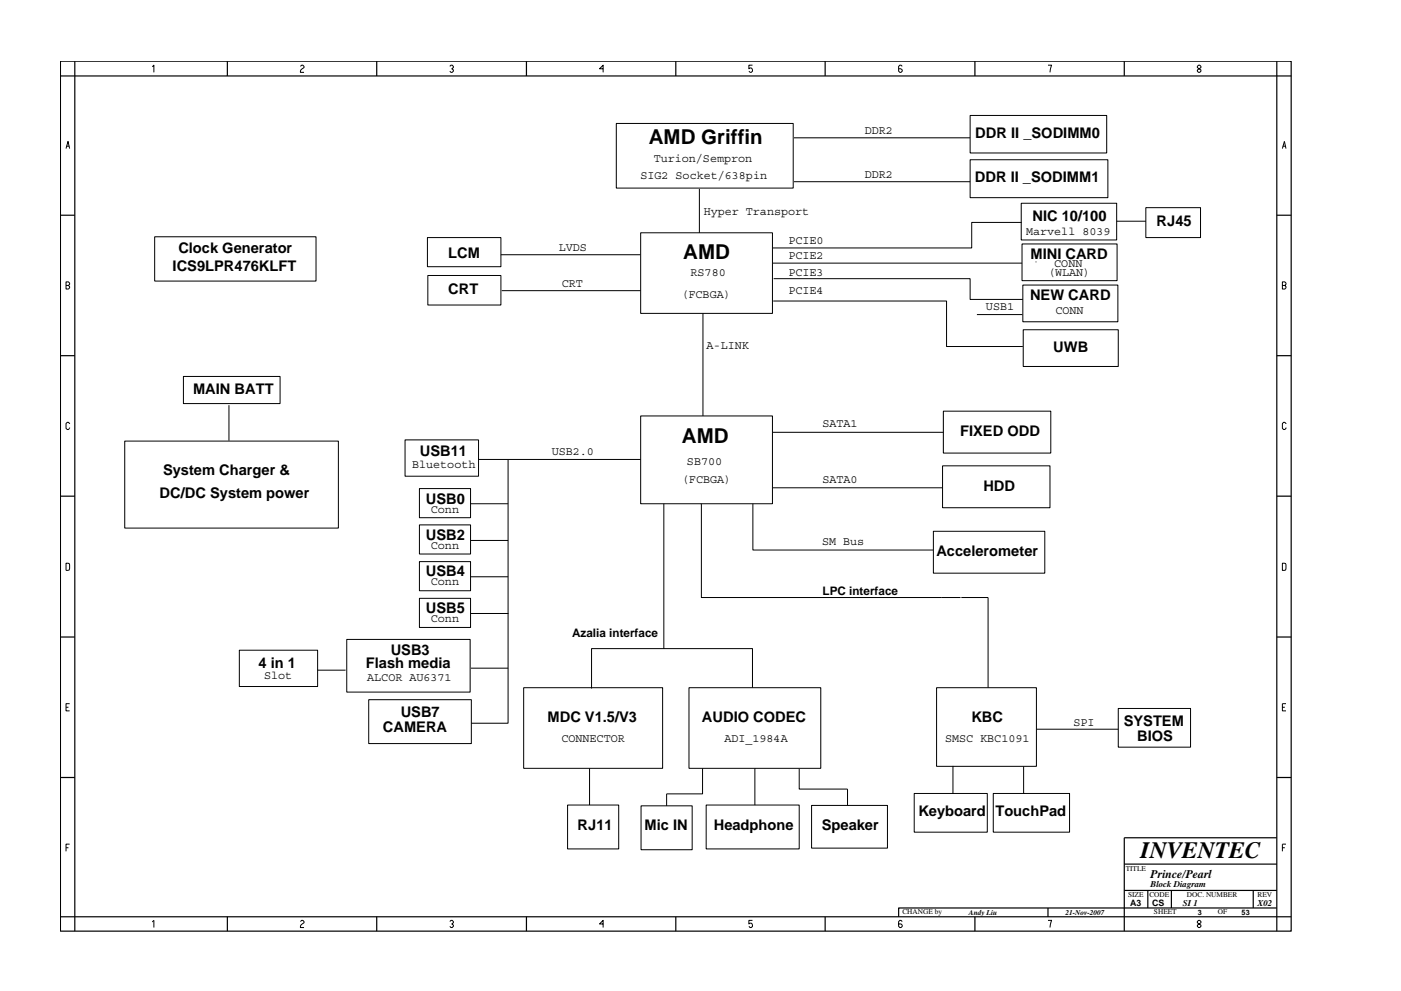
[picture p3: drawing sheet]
<svg xmlns="http://www.w3.org/2000/svg" width="297mm" height="210mm" viewBox="0 0 297 210" stroke-linecap="round" stroke-linejoin="round" font-family="sans-serif">
<g fill="none" stroke="#000" stroke-width=".25">
<path d="M12.8 13h261v184.6h-261zM15.9 13v184.6M48.2 13v3.1M79.9 13v3.1M111.6 13v3.1M143.3 13v3.1M174.9 13v3.1M206.7 13v3.1M238.4 13v3.1M270.7 13v184.6M273.8 16.1h-261M12.8 45.7h3.1"/>
<path d="M270.7 45.7h3.1M12.8 75.5h3.1M270.7 75.5h3.1M12.8 105.3h3.1M270.7 105.3h3.1M12.8 135.2h3.1M270.7 135.2h3.1M12.8 165h3.1M270.7 177.7h-32.3v19.9M270.7 165h3.1M48.2 194.5v3.1M79.9 194.5v3.1"/>
<path d="M111.6 194.5v3.1M143.3 194.5v3.1M174.9 194.5v3.1M206.7 194.5v3.1M222.2 192.6v1.9M238.4 183.3h32.3M238.4 188.9h32.3M243.4 188.9v3.7M248.4 188.9v3.7M265.7 188.9v3.7M270.7 192.6h-80.2v1.9M273.8 194.5h-261"/>
</g>
<g fill="none" stroke="#000" stroke-width=".21">
<path d="M32.3 14.2l.3-.4v1.6M63.7 14.1l.3-.3h.2l.3 .3v.2l-.5 .4-.3 .4v.3h.8M95.4 14.1l.2-.3h.3l.2 .3v.2l-.3 .3 .3 .2v.3l-.2 .3h-.3l-.2-.3M127.9 14.6h-.8l.8-.8v1.6M159.5 13.8h-.7v.8l.2-.2a.5 .5 0 0 1 .5 .7l-.2 .3h-.3l-.2-.3M191.3 14.1l-.3-.3h-.2l-.3 .3v1l.3 .3h.2l.3-.3v-.3l-.3-.2h-.5M222.2 13.8h.8l-.4 1.6M254.1 13.8l-.2 .3v.2l.7 .5v.3l-.2 .3h-.3l-.2-.3v-.3l.7-.5v-.2l-.2-.3zM14 31.5l.4-1.5 .4 1.5M14.1 31h.6M130.7 26.2h37.5v13.7h-37.5zM168.3 38.6h37.4"/>
<path d="M168.3 29.2h37.4M205.7 24.5h28.9v8h-28.9zM205.7 33.9h29.2v8h-29.2zM272 31h.6M272.7 31.5l-.4-1.5-.4 1.5M14 59.8h.5l.3 .3v.2l-.3 .3 .3 .2v.3l-.3 .2h-.5zM32.8 50.2h34.2v9.4h-34.2zM90.6 50.4h15.6v6.2h-15.6zM90.7 58.4h15.5v6.3h-15.5zM106.2 54h29.5M135.8 49.4h28v17.1h-28zM148.3 40.1v9.3"/>
<path d="M163.9 55.8h52.8M164 59.1h41.7v4.4h11.2M216.5 43.1h20.3v7.8h-20.3zM216.6 47.2h-10.6v5.4h-42.1M216.7 51.8h20.1v7.7h-20.1zM219.6 55.6h.1M236.8 46.9h6.1M242.9 44.1h11.6v6.3h-11.6zM14 60.6h.5M38.9 79.9h20.5v5.7h-20.5zM106.4 61.7h29.4M149 66.5v21.8"/>
<path d="M163.9 63.9h36.8v9.6h16.2M207.1 66.7h9.7M216.9 60.5h20.1v7.8h-20.1zM216.9 70h20.2v7.8h-20.2zM271.9 60.6h.5l.3-.3v-.2l-.3-.3h-.5v1.5h.5l.3-.2v-.3l-.3-.2M14.8 89.9l-.3-.3h-.2l-.3 .3v1l.3 .2h.2l.3-.4M26.4 93.6h45.3v18.4h-45.3zM48.5 86v7.5M85.9 93.3h15.6v7.7h-15.6zM101.5 97.5h34.3M107.7 97.6v55.8h-7.8M135.8 88.3h28v18.6h-28z"/>
<path d="M163.9 91.7h36.1M199.8 98.8h22.8v8.9h-22.8zM200 87.2h22.8v8.9h-22.8zM272.7 89.9l-.3-.3h-.3l-.2 .3v1l.2 .2h.3l.3-.4M14 119.5l.7 .1v1.3l-.7 .1zM88.9 103.7h10.9v6.1h-10.9zM88.9 111.4h10.9v6.1h-10.9zM88.9 119.2h10.9v6.1h-10.9zM99.8 106.9h7.9M99.9 114.7h7.8M140.7 106.9v30.7M148.7 106.9v19.9h55"/>
<path d="M159.6 106.9v9.8h38.2M163.9 103.5h35.9M197.9 112.7h23.6v8.9h-23.6zM271.9 119.5l.7 .1v1.3l-.7 .1zM50.7 138h16.6v7.7h-16.6zM73.5 135.7h26.2v11.1h-26.2zM88.9 126.9h10.9v6.2h-10.9zM99.8 130.2h8M99.8 122.4h7.9M203.8 126.8h5.7v19.1M14 150.1h.5M14.8 149.3h-.8v1.5h.8"/>
<path d="M67.3 142.2h6M78.2 148.4h21.7v9.4h-21.7zM99.9 141.8h7.8M111 145.9h29.5v17.1h-29.5zM146.1 145.9h27.9v17.1h-27.9zM159.5 145.9v-8.3h-34.1v8.5M198.6 145.9h21.1v16.7h-21.1zM219.7 154.7h17.4M237.1 150.3h15.3v8.2h-15.3zM271.9 150.1h.5M272.7 149.3h-.8v1.5h.8M14 179.9h.5"/>
<path d="M14.8 179.1h-.8v1.5M120.3 170.8h10.9v9.3h-10.9zM125 163v7.8M135.9 171h10.9v9.3h-10.9zM149 163v5.4h-7.7v2.6M149.7 170.8h19.7v9.3h-19.7zM160 163v7.8M169.4 163.1v4.3h10.3v3.5M172.1 170.9h16.1v9h-16.1zM193.8 168.3h15.5v8.3h-15.5zM202 162.5v5.8M210.6 168.3h16.2v8.3h-16.2z"/>
<path d="M217 162.6v5.8M271.9 179.9h.5M272.7 179.1h-.8v1.5M32.3 195.6l.3-.3v1.5M63.7 195.5l.3-.2h.2l.3 .2v.3l-.5 .3-.3 .4v.3h.8M95.4 195.5l.2-.2h.3l.2 .2v.3l-.3 .2 .3 .3v.2l-.2 .3h-.3l-.2-.3M127.9 196h-.8l.8-.7v1.5M159.5 195.3h-.7v.7l.2-.1a.5 .5 0 0 1 .5 .6l-.2 .3h-.3l-.2-.3M191.3 195.5l-.3-.2h-.2l-.3 .2v1l.3 .3h.2l.3-.3v-.2l-.3-.3h-.5M222.2 195.3h.8l-.4 1.5M254.1 195.3l-.2 .2v.3l.7 .5v.2l-.2 .3h-.3l-.2-.3v-.2l.7-.5v-.3l-.2-.2z"/>
</g>
<text font-size="5" x="241.8" y="182">INVENTEC</text>
<g font-size="4.4">
<text x="137.6" y="30.6">AMD Griffin</text>
<text x="144.9" y="55">AMD</text>
<text x="144.6" y="94">AMD</text>
</g>
<g font-size="3.1">
<text x="206.8" y="29.3">DDR II _SODIMM0</text>
<text x="206.7" y="38.5">DDR II _SODIMM1</text>
<text x="218.9" y="46.9">NIC 10/100</text>
<text x="245.2" y="47.9">RJ45</text>
<text x="37.8" y="53.6">Clock Generator</text>
<text x="36.6" y="57.5">ICS9LPR476KLFT</text>
<text x="95" y="54.7">LCM</text>
<text x="218.5" y="54.9">MINI CARD</text>
<text x="95" y="62.3">CRT</text>
<text x="218.4" y="63.6">NEW CARD</text>
<text x="223.3" y="74.6">UWB</text>
<text x="40.9" y="83.6">MAIN BATT</text>
<text x="203.6" y="92.5">FIXED ODD</text>
<text x="34.6" y="100.7">System Charger &amp;</text>
<text x="89" y="96.8">USB11</text>
<text x="33.8" y="105.6">DC/DC System power</text>
<text x="90.3" y="107">USB0</text>
<text x="208.5" y="104.1">HDD</text>
<text x="90.3" y="114.5">USB2</text>
<text x="198.5" y="118">Accelerometer</text>
<text x="90.3" y="122.2">USB4</text>
<text x="90.3" y="130">USB5</text>
<text x="54.8" y="141.7">4 in 1</text>
<text x="77.6" y="141.7">Flash media</text>
<text x="82.8" y="139">USB3</text>
<text x="81.2" y="155.3">CAMERA</text>
<text x="85" y="152.2">USB7</text>
<text x="116.1" y="153.2">MDC V1.5/V3</text>
<text x="148.8" y="153.2">AUDIO CODEC</text>
<text x="206" y="153.2">KBC</text>
<text x="238.2" y="154.1">SYSTEM</text>
<text x="241.1" y="157.1">BIOS</text>
<text x="194.7" y="173.2">Keyboard TouchPad</text>
<text x="122.5" y="176.1">RJ11</text>
<text x="136.7" y="176.1">Mic IN</text>
<text x="151.3" y="176.1">Headphone</text>
<text x="174.2" y="176.1">Speaker</text>
</g>
<g font-size="2.5">
<text x="183.3" y="28.4">DDR2</text>
<text x="138.6" y="34.4">Turion/Sempron</text>
<text x="135.8" y="37.9">SIG2 Socket/638pin</text>
<text x="183.3" y="37.7">DDR2</text>
<text x="149.2" y="45.7">Hyper Transport</text>
<text x="118.5" y="53.2">LVDS</text>
<text x="167.2" y="51.7">PCIE0</text>
<text x="217.6" y="49.9">Marvell 8039</text>
<text x="146.4" y="58.6">RS780</text>
<text x="167.2" y="54.9">PCIE2</text>
<text x="167.2" y="58.5">PCIE3</text>
<text x="222.2" y="58.6">(WLAN)</text>
<text x="223.5" y="56.7">CONN</text>
<text x="119.1" y="60.9">CRT</text>
<text x="144.5" y="63.2">(FCBGA)</text>
<text x="167.2" y="62.3">PCIE4</text>
<text x="209.1" y="65.8">USB1</text>
<text x="223.8" y="66.5">CONN</text>
<text x="149.8" y="74">A-LINK</text>
<text x="174.4" y="90.6">SATA1</text>
<text x="87.4" y="99.2">Bluetooth</text>
<text x="117" y="96.6">USB2.0</text>
<text x="145.7" y="98.6">SB700</text>
<text x="144.6" y="102.5">(FCBGA)</text>
<text x="174.4" y="102.4">SATA0</text>
<text x="91.4" y="108.9">Conn</text>
<text x="91.4" y="116.5">Conn</text>
<text x="174.3" y="115.6">SM Bus</text>
<text x="91.4" y="124.1">Conn</text>
<text x="91.4" y="131.9">Conn</text>
<text x="174.4" y="126.3">LPC interface</text>
<text x="121.3" y="135.2">Azalia interface</text>
<text x="56" y="144">Slot</text>
<text x="77.9" y="144.4">ALCOR AU6371</text>
<text x="227.6" y="154">SPI</text>
<text x="119" y="157.4">CONNECTOR</text>
<text x="153.6" y="157.4">ADI_1984A</text>
<text x="200.4" y="157.4">SMSC KBC1091</text>
<text x="244" y="186.3">Prince/Pearl</text>
</g>
<g font-size="1.9">
<text x="244" y="188.2">Block Diagram</text>
<text x="239.6" y="192.2">A3</text>
<text x="244.3" y="192.3">CS</text>
<text x="250.8" y="192.2">SI 1</text>
<text x="266.6" y="192.2">X02</text>
</g>
<g font-size="1.6">
<text x="238.7" y="184.8">TITLE</text>
<text x="239.2" y="190.4">SIZE</text>
<text x="243.7" y="190.4">CODE</text>
<text x="251.6" y="190.4">DOC. NUMBER</text>
<text x="266.6" y="190.4">REV</text>
<text x="191.3" y="193.9">CHANGE by</text>
<text x="205.4" y="194.1">Andy Liu</text>
<text x="225.9" y="194.1">21-Nov-2007</text>
<text x="244.7" y="193.9">SHEET</text>
<text x="253.9" y="194.1">3</text>
<text x="258.2" y="193.9">OF</text>
<text x="263.3" y="194.1">53</text>
</g>
</svg>
